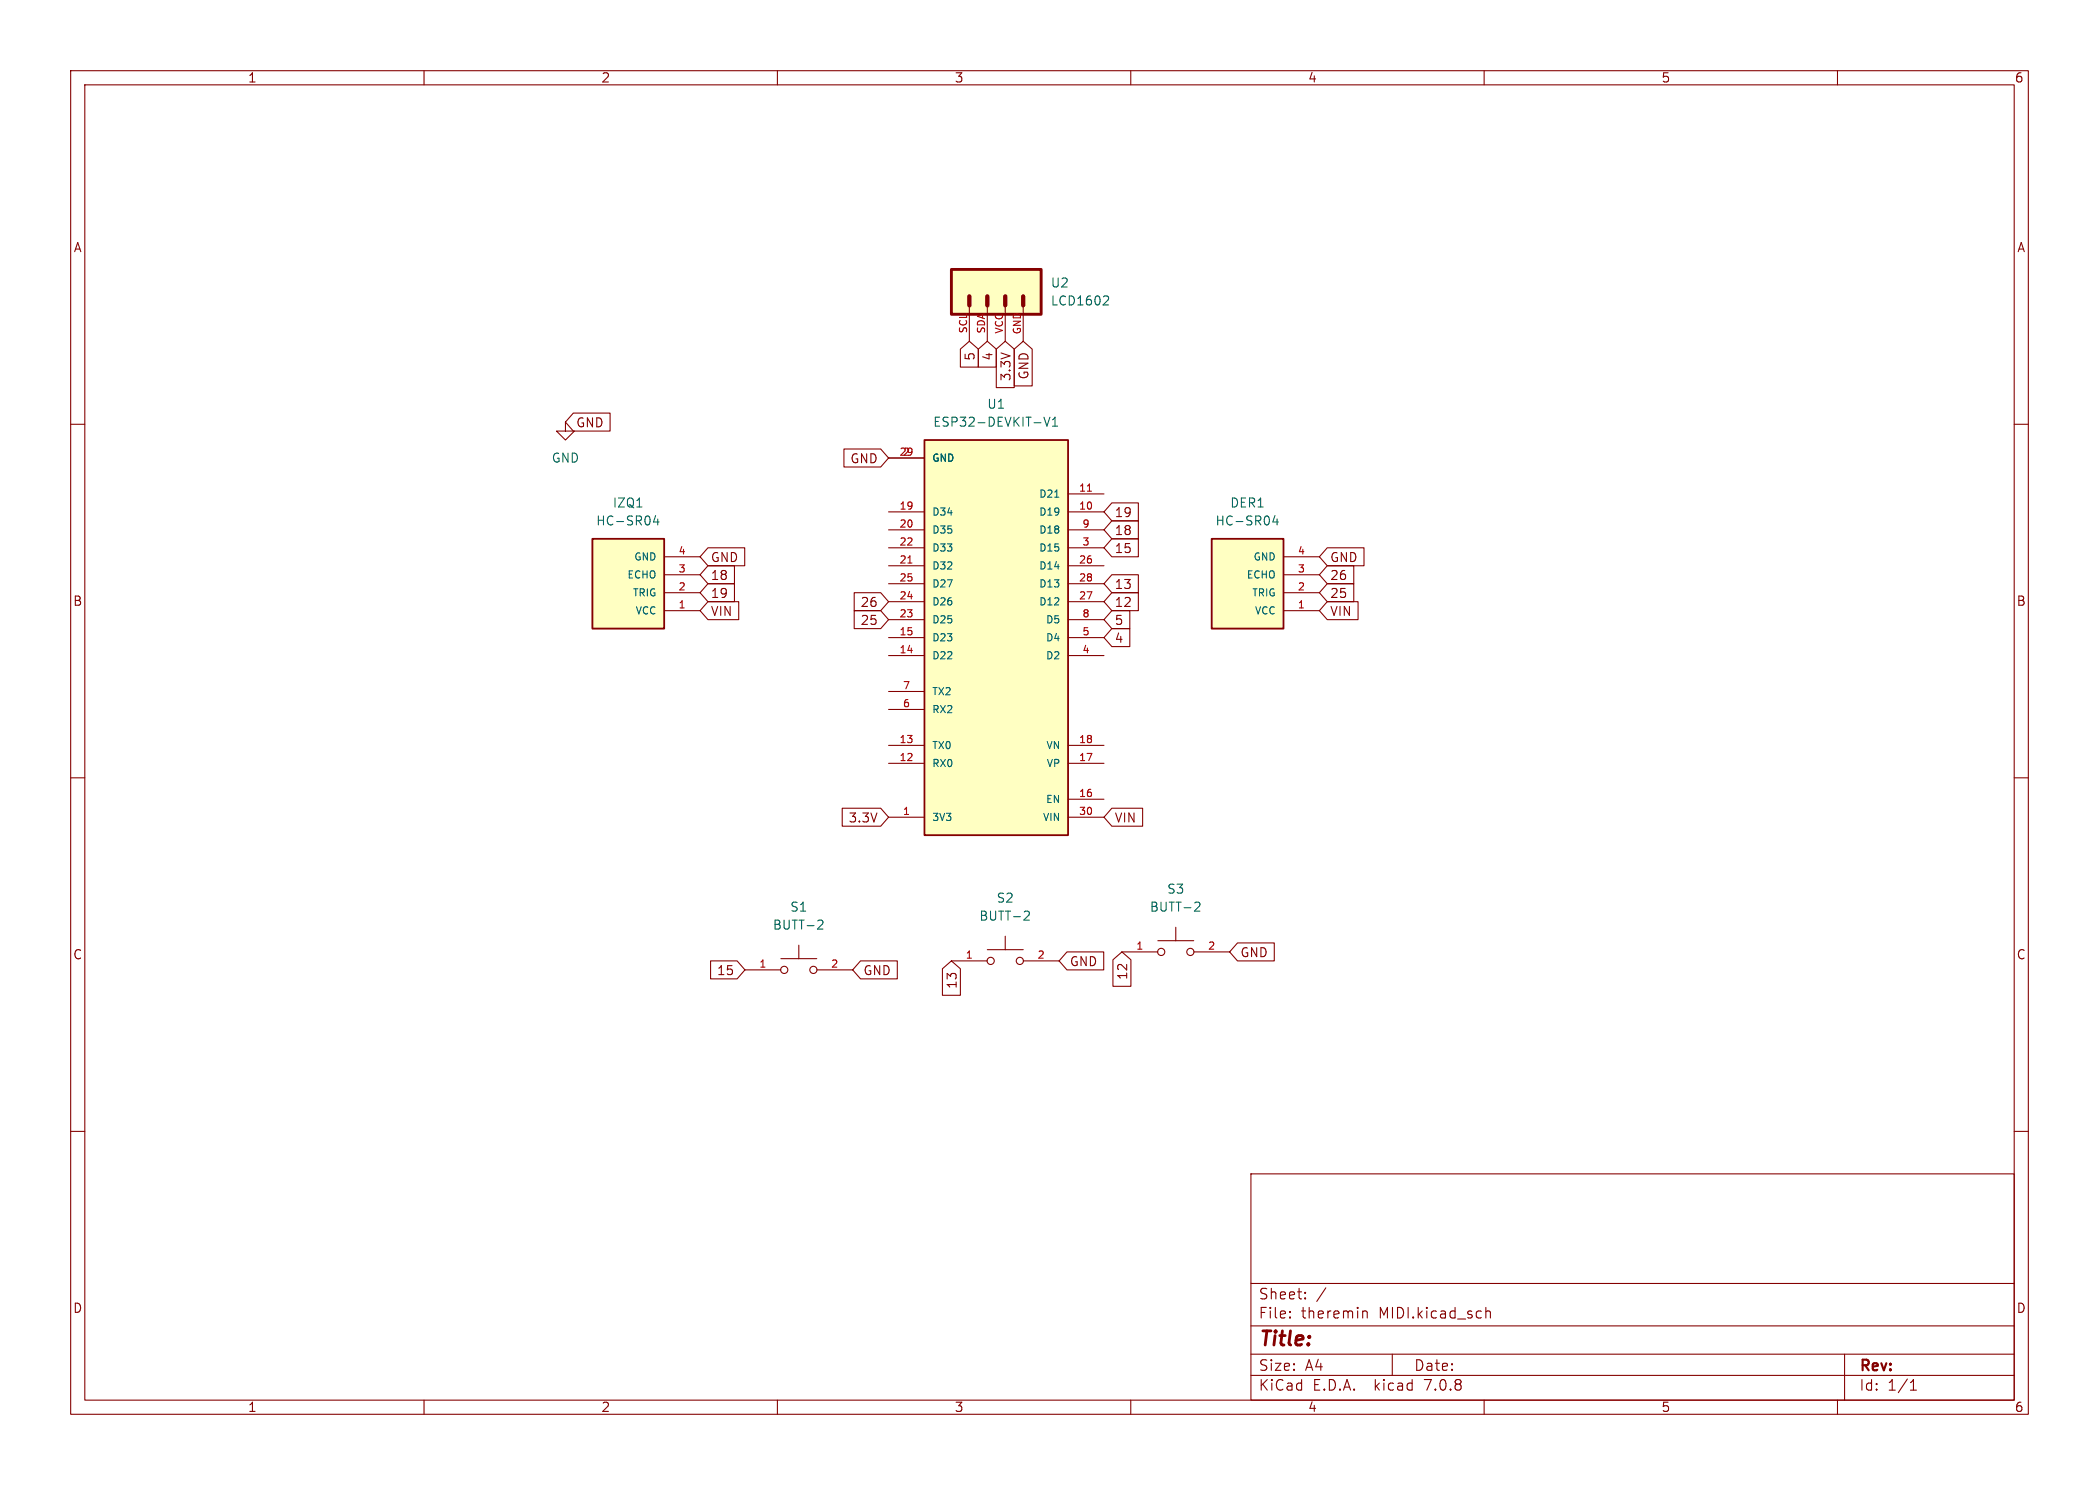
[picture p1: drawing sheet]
<svg xmlns="http://www.w3.org/2000/svg" width="297mm" height="210mm" viewBox="0 0 297 210" stroke-linecap="round" stroke-linejoin="round" font-family="sans-serif">
<g fill="none" stroke="#840000" stroke-width=".15">
<path d="M10 10h277v190h-277zM12 12h273v186h-273zM60 10v2M110 10v2M160 10v2M210 10v2M260 10v2M10 60h2M80 59.7v1.3h1.3l-1.3 1.2-1.3-1.2h1.3M81.1 58.4h5.2v2.6h-5.2l-1.1-1.3zM135.9 49.4l1.3-1.1 1.2 1.1v2.5h-2.5zM137.2 43.2v5.1"/>
<path d="M138.4 49.4l1.3-1.1 1.3 1.1v2.5h-2.6zM139.7 43.2v5.1M141 49.4l1.2-1.1 1.3 1.1v5.4h-2.5zM142.2 43.2v5.1M143.5 49.4l1.3-1.1 1.3 1.1v5.2h-2.6zM144.8 43.2v5.1M285 60h2M94 78.7h5.1M100.2 77.5h5.2v2.5h-5.2l-1.1-1.3zM119.4 63.5h5.2l1.1 1.3-1.1 1.2h-5.2zM125.7 72.4h5.1M125.7 64.8h5.1"/>
<path d="M125.7 74.9h5.1M125.7 77.5h5.1M151.1 72.4h5.1M151.1 69.9h5.1M151.1 74.9h5.1M151.1 77.5h5.1M157.3 76.2h3.8v2.5h-3.8l-1.1-1.2zM157.3 71.1h3.8v2.6h-3.8l-1.1-1.3zM157.3 73.7h3.8v2.5h-3.8l-1.1-1.3zM181.6 78.7h5.1M187.8 77.5h5.2v2.5h-5.2l-1.1-1.3zM94 86.4h5.1"/>
<path d="M94 83.8h5.1M94 81.3h5.1M100.2 85.1h4.3v2.5h-4.3l-1.1-1.2zM100.2 82.5h3.7v2.6h-3.7l-1.1-1.3zM100.2 80h3.7v2.6h-3.7l-1.1-1.3zM120.9 83.8h3.7l1.1 1.3-1.1 1.3h-3.7zM120.9 86.4h3.7l1.1 1.2-1.1 1.3h-3.7zM125.7 92.7h5.1M125.7 90.2h5.1M125.7 80h5.1M125.7 87.6h5.1M125.7 85.1h5.1"/>
<path d="M125.7 82.6h5.1M125.7 97.8h5.1M151.1 92.7h5.1M151.1 90.2h5.1M151.1 80h5.1M151.1 87.6h5.1M151.1 85.1h5.1M151.1 82.6h5.1M157.3 83.8h3.8v2.6h-3.8l-1.1-1.3zM157.3 81.3h3.8v2.5h-3.8l-1.1-1.2zM157.3 86.4h2.6v2.5h-2.6l-1.1-1.3zM157.3 88.9h2.6v2.5h-2.6l-1.1-1.2z"/>
<path d="M181.6 86.4h5.1M181.6 83.8h5.1M181.6 81.3h5.1M187.8 85.1h4.4v2.5h-4.4l-1.1-1.2zM187.8 80h3.8v2.6h-3.8l-1.1-1.3zM187.8 82.5h3.8v2.6h-3.8l-1.1-1.3zM10 110h2M119.2 114.3h5.4l1.1 1.3-1.1 1.2h-5.4zM125.7 115.6h5.1M125.7 108h5.1M125.7 105.4h5.1M125.7 100.3h5.1"/>
<path d="M151.1 115.6h5.1M151.1 108h5.1M151.1 105.4h5.1M151.1 113h5.1M157.3 114.3h4.4v2.5h-4.4l-1.1-1.2zM285 110h2M100.5 135.9h3.8l1.1 1.3-1.1 1.2h-3.8zM105.4 137.2h5.1M110.5 135.6h5.1M113 133.7v1.9M115.6 137.2h5M121.8 135.9h5.2v2.5h-5.2l-1.2-1.2z"/>
<path d="M133.3 137l1.3-1.1 1.3 1.1v3.8h-2.6zM134.6 135.9h5.1M139.7 134.3h5.1M142.2 132.4v1.9M144.8 135.9h5.1M151 134.6h5.2v2.6h-5.2l-1.1-1.3zM157.5 135.7l1.2-1.1 1.3 1.1v3.8h-2.5zM158.7 134.6h5.1M163.8 133h5.1M166.4 131.1v1.9M168.9 134.6h5.1M175.1 133.3h5.2v2.6h-5.2l-1.1-1.3z"/>
<path d="M10 160h2M285 160h2M177 166h108v32h-108zM60 198v2M110 198v2M160 198v2M177 194.5h108M177 191.5h108M177 187.5h108M177 181.5h108M182.5 186.3h.1l-.1 .1M182.5 186.3v.1"/>
<path d="M182.5 185.5v.1M182.5 185.5h.1l-.1 .1M184.7 183.6v.1M184.7 183.6h-.1l.1 .1M184.7 182.8v.1M184.7 182.8h-.1l.1 .1M187.6 182.1l-1.3 2M192.8 185.4v1M192.8 185.5a.37 .37 0 0 1 .7 .1v.8M197 191.5v3M210 198v2M210.2 185.5a.37 .37 0 0 1 .7 .1v.8"/>
<path d="M210.2 184.9v1.5M260 198v2M261 191.5v6.5M270.3 196.6h.9M270.3 195.5l.4-.4v1.5"/>
<circle cx="111" cy="137.2" r=".51"/>
<circle cx="115.1" cy="137.2" r=".51"/>
<circle cx="140.2" cy="135.9" r=".51"/>
<circle cx="144.3" cy="135.9" r=".51"/>
<circle cx="164.3" cy="134.6" r=".51"/>
<circle cx="168.4" cy="134.6" r=".51"/>
</g>
<g fill="none" stroke="#006464" stroke-width=".15">
<path d="M147.7 59l.4 1.3 .5-1.3M148.9 59.4l.4-.4v1.3M156.3 41.9h.4l.2 .3-.1 .2-.7 .7h.8M90.1 71.7h.7M92.8 72.9l-.3 .9h.8M93.1 73.4v.8M148.9 60.3h.7M149.2 70.3h.6M180.4 72.9l-.3 .9h.8M180.7 73.4v.8M115.9 130.1l.4 .1 .1 .3v.2l-.7 .7h.7M145.1 128.8l.4 .1 .2 .3-.1 .2-.7 .7h.8"/>
<path d="M169.2 127.6h.5l.1 .3-.1 .2-.7 .7h.8"/>
</g>
<g fill="#ffffc2" stroke="#ffffc2" stroke-width=".14">
<path d="M130.8 62.2h20.3v55.9h-20.3z"/>
<path d="M134.6 38.1h12.7v6.4h-12.7z"/>
<path d="M83.8 76.2h10.2v12.7h-10.2z"/>
<path d="M171.4 76.2h10.2v12.7h-10.2z"/>
</g>
<path d="M83.8 76.2h10.2v12.7h-10.2zM130.8 62.2h20.3v55.9h-20.3zM171.4 76.2h10.2v12.7h-10.2z" fill="none" stroke="#840000" stroke-width=".25"/>
<path d="M128.5 79.6h.5M153.9 69.5h.5" fill="none" stroke="#a90000" stroke-width=".15"/>
<path d="M134.6 38.1h12.7v6.4h-12.7z" fill="none" stroke="#840000" stroke-width=".41"/>
<path d="M137.2 41.9v1.3M139.7 41.9v1.3M142.2 41.9v1.3M144.8 41.9v1.3" fill="none" stroke="#840000" stroke-width=".61"/>
<text font-size="2.8" fill="#840000" x="178" y="190.9">Title:</text>
<g font-size="2.1" fill="#840000">
<text x="178" y="184">Sheet:</text>
<text x="178" y="186.7">File:</text>
<text x="184.1" y="186.7">theremin</text>
<text x="195.2" y="186.7">MIDI.kicad_sch</text>
<text x="178" y="196.9">KiCad</text>
<text x="178" y="194.1">Size:</text>
<text x="184.7" y="194.1">A4</text>
<text x="185.7" y="196.9">E.D.A.</text>
<text x="194.6" y="196.9">kicad</text>
<text x="200" y="194.1">Date:</text>
<text x="201.8" y="196.9">7.0.8</text>
<text x="263" y="194.3">Rev:</text>
<text x="263" y="196.9">Id:</text>
<text x="267.1" y="196.9">1/1</text>
</g>
<g font-size="1.8" fill="#840000">
<text x="35" y="11.9">1</text>
<text x="85" y="11.9">2</text>
<text x="135" y="11.9">3</text>
<text x="185" y="11.9">4</text>
<text x="235" y="11.9">5</text>
<text x="285" y="11.9">6</text>
<text x="10.3" y="35.9">A</text>
<text x="285.3" y="35.9">A</text>
<text x="138.1" y="51.1" transform="rotate(-90 138.1 51.1)">5</text>
<text x="140.7" y="51.1" transform="rotate(-90 140.7 51.1)">4</text>
<text x="145.7" y="53.8" transform="rotate(-90 145.7 53.8)">GND</text>
<text x="143.2" y="54" transform="rotate(-90 143.2 54)">3.3V</text>
<text x="81.4" y="60.6">GND</text>
<text x="120.2" y="65.7">GND</text>
<text x="157.6" y="73.3">19</text>
<text x="157.6" y="75.9">18</text>
<text x="100.5" y="79.7">GND</text>
<text x="100.5" y="82.2">18</text>
<text x="157.6" y="83.5">13</text>
<text x="157.6" y="78.4">15</text>
<text x="188.1" y="79.7">GND</text>
<text x="188.1" y="82.2">26</text>
<text x="10.3" y="85.9">B</text>
<text x="100.5" y="87.3">VIN</text>
<text x="100.5" y="84.8">19</text>
<text x="121.7" y="86">26</text>
<text x="121.7" y="88.6">25</text>
<text x="157.6" y="86">12</text>
<text x="157.6" y="88.6">5</text>
<text x="188.1" y="87.3">VIN</text>
<text x="188.1" y="84.8">25</text>
<text x="285.3" y="85.9">B</text>
<text x="157.6" y="91.1">4</text>
<text x="120" y="116.5">3.3V</text>
<text x="157.6" y="116.5">VIN</text>
<text x="10.3" y="135.9">C</text>
<text x="151.3" y="136.8">GND</text>
<text x="175.4" y="135.6">GND</text>
<text x="285.3" y="135.9">C</text>
<text x="101.4" y="138.1">15</text>
<text x="122.1" y="138.1">GND</text>
<text x="135.6" y="139.9" transform="rotate(-90 135.6 139.9)">13</text>
<text x="159.7" y="138.7" transform="rotate(-90 159.7 138.7)">12</text>
<text x="10.3" y="185.9">D</text>
<text x="285.3" y="185.9">D</text>
<text x="35" y="199.9">1</text>
<text x="85" y="199.9">2</text>
<text x="135" y="199.9">3</text>
<text x="185" y="199.9">4</text>
<text x="235" y="199.9">5</text>
<text x="285" y="199.9">6</text>
</g>
<g font-size="1.8" fill="#006464">
<text x="148.6" y="40.9">U2</text>
<text x="148.6" y="43.4">LCD1602</text>
<text x="139.6" y="58">U1</text>
<text x="78" y="65.6">GND</text>
<text x="131.9" y="60.6">ESP32-DEVKIT-V1</text>
<text x="86.6" y="72">IZQ1</text>
<text x="174" y="72">DER1</text>
<text x="84.3" y="74.5">HC-SR04</text>
<text x="171.9" y="74.5">HC-SR04</text>
<text x="109.3" y="131.7">BUTT-2</text>
<text x="111.7" y="129.1">S1</text>
<text x="138.5" y="130.4">BUTT-2</text>
<text x="140.9" y="127.9">S2</text>
<text x="162.6" y="129.1">BUTT-2</text>
<text x="165.1" y="126.6">S3</text>
</g>
<g font-size="1.4" fill="#a90000">
<text x="136.9" y="47.3" transform="rotate(-90 136.9 47.3)">SCL</text>
<text x="139.4" y="47.3" transform="rotate(-90 139.4 47.3)">SDA</text>
<text x="142" y="47.3" transform="rotate(-90 142 47.3)">VCC</text>
<text x="144.5" y="47.4" transform="rotate(-90 144.5 47.4)">GND</text>
<text x="127.2" y="64.5">29</text>
<text x="127.7" y="64.5">2</text>
<text x="152.6" y="69.6">11</text>
<text x="127.2" y="72.1">19</text>
<text x="127.2" y="74.7">20</text>
<text x="127.2" y="77.2">22</text>
<text x="152.6" y="72.1">10</text>
<text x="153.1" y="77.2">3</text>
<text x="153.1" y="74.7">9</text>
<text x="95.9" y="83.6">2</text>
<text x="95.9" y="81">3</text>
<text x="95.9" y="78.5">4</text>
<text x="127.2" y="79.8">21</text>
<text x="127.2" y="82.3">25</text>
<text x="152.6" y="79.8">26</text>
<text x="152.6" y="82.3">28</text>
<text x="183.5" y="83.6">2</text>
<text x="183.5" y="81">3</text>
<text x="183.5" y="78.5">4</text>
<text x="95.9" y="86.1">1</text>
<text x="127.2" y="89.9">15</text>
<text x="127.2" y="87.4">23</text>
<text x="127.2" y="84.8">24</text>
<text x="152.6" y="84.8">27</text>
<text x="153.1" y="89.9">5</text>
<text x="153.1" y="87.4">8</text>
<text x="183.5" y="86.1">1</text>
<text x="127.2" y="92.5">14</text>
<text x="153.1" y="92.5">4</text>
<text x="127.7" y="100.1">6</text>
<text x="127.7" y="97.5">7</text>
<text x="127.2" y="107.7">12</text>
<text x="127.2" y="105.2">13</text>
<text x="152.6" y="107.7">17</text>
<text x="152.6" y="105.2">18</text>
<text x="152.6" y="112.8">16</text>
<text x="127.7" y="115.3">1</text>
<text x="152.6" y="115.3">30</text>
<text x="107.3" y="136.9">1</text>
<text x="117.5" y="136.9">2</text>
<text x="136.5" y="135.6">1</text>
<text x="146.7" y="135.6">2</text>
<text x="160.7" y="134.4">1</text>
<text x="170.8" y="134.4">2</text>
</g>
<g font-size="1.4" fill="#006464">
<text x="131.8" y="65.5">GND</text>
<text x="146.9" y="70.6">D21</text>
<text x="131.8" y="73.1">D34</text>
<text x="131.8" y="75.7">D35</text>
<text x="146.9" y="73.1">D19</text>
<text x="146.9" y="75.7">D18</text>
<text x="88.6" y="82">ECHO</text>
<text x="89.6" y="79.5">GND</text>
<text x="131.8" y="80.7">D32</text>
<text x="131.8" y="78.2">D33</text>
<text x="131.8" y="83.3">D27</text>
<text x="146.9" y="80.7">D14</text>
<text x="146.9" y="83.3">D13</text>
<text x="146.9" y="78.2">D15</text>
<text x="176.3" y="82">ECHO</text>
<text x="177.2" y="79.5">GND</text>
<text x="89.4" y="84.6">TRIG</text>
<text x="89.8" y="87.1">VCC</text>
<text x="131.8" y="88.4">D25</text>
<text x="131.8" y="85.8">D26</text>
<text x="146.9" y="85.8">D12</text>
<text x="147.9" y="88.4">D5</text>
<text x="177.1" y="84.6">TRIG</text>
<text x="177.4" y="87.1">VCC</text>
<text x="131.8" y="93.4">D22</text>
<text x="131.8" y="90.9">D23</text>
<text x="147.9" y="93.4">D2</text>
<text x="147.9" y="90.9">D4</text>
<text x="131.8" y="101.1">RX2</text>
<text x="131.8" y="98.5">TX2</text>
<text x="131.8" y="106.1">TX0</text>
<text x="147.9" y="106.1">VN</text>
<text x="131.8" y="108.7">RX0</text>
<text x="147.9" y="113.8">EN</text>
<text x="148" y="108.7">VP</text>
<text x="131.8" y="116.3">3V3</text>
<text x="147.4" y="116.3">VIN</text>
</g>
</svg>
